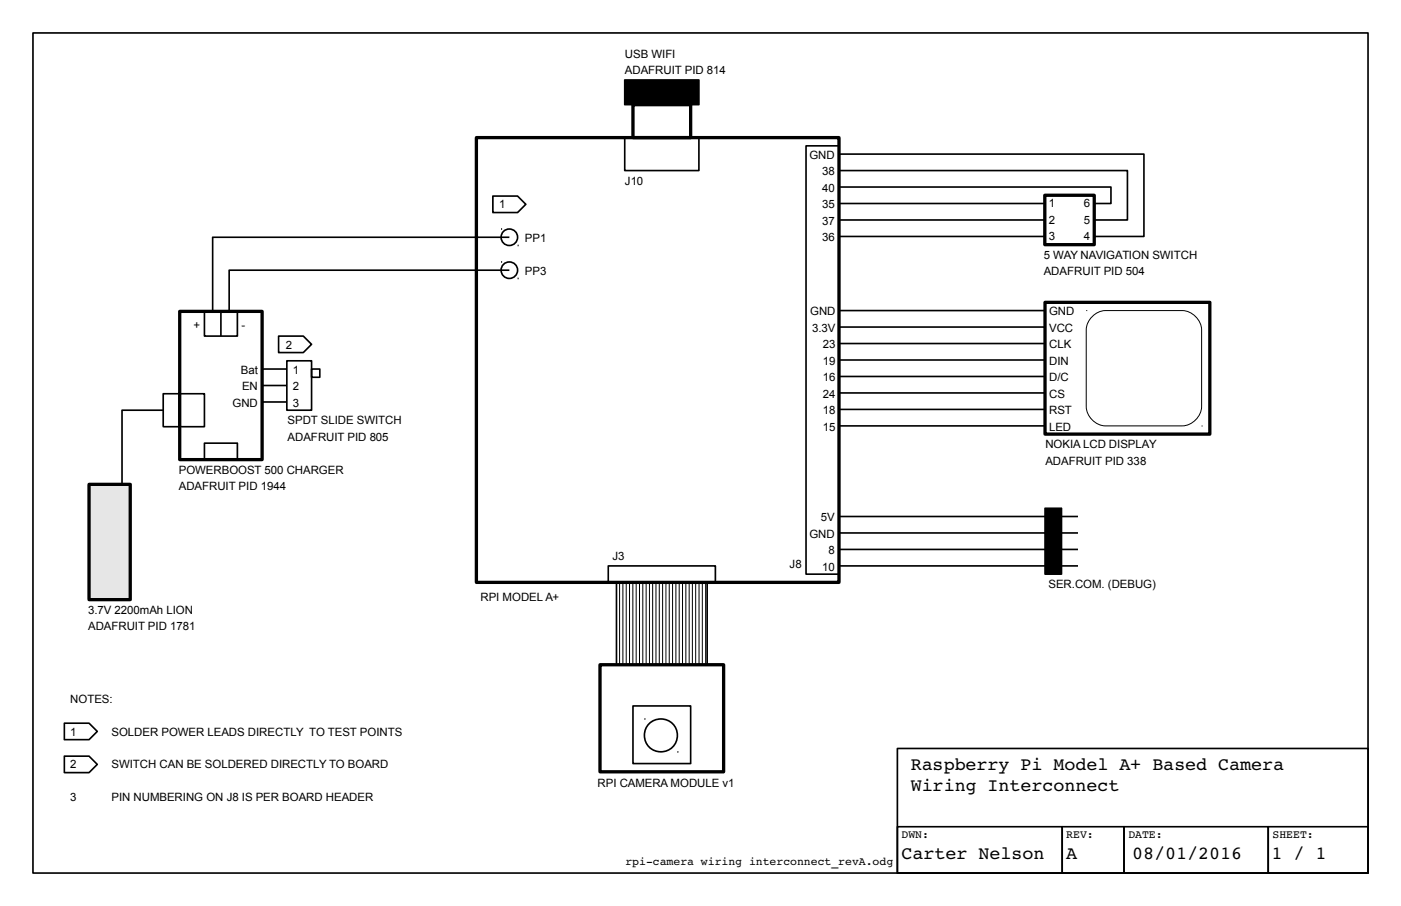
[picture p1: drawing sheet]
<svg xmlns="http://www.w3.org/2000/svg" width="432mm" height="279mm" viewBox="0 0 432 279" stroke-linecap="round" stroke-linejoin="round" font-family="sans-serif">
<g fill="none" stroke="#000" stroke-width=".51">
<path d="M10.2 10.2h411.4v259h-411.4zM192.5 24.7h22.9v7.6h-22.9zM192.5 42.4h22.9v10.2h-22.9zM248.4 45h10.2v132.1h-10.2zM258.6 57.7h83.8v5.1h-5.1M258.6 52.6h88.9v15.2h-10.2M258.6 47.5h94v25.4h-15.3M157 73.2h-91.5v22.8M258.6 62.8h63.5M258.6 67.8h63.5M258.6 72.9h63.5M63 96h10.2v7.6h-10.2z"/>
<path d="M68.1 96v7.6M157 83.3h-86.4v12.7M258.6 95.8h63.5M258.6 100.9h63.5M258.6 105.9h63.5M258.6 111h63.5M258.6 116.1h63.5M50.3 121.4h5.1v10.2h-5.1zM55.4 121.4h7.6v10.2h-7.6zM63 136.7h10.2v5h-10.2zM258.6 121.2h63.5M258.6 126.3h63.5"/>
<path d="M258.6 131.3h63.5M258.6 159.3h63.5M322.1 156.7h5.1v20.4h-5.1zM327.2 159.3h5M187.5 174.5h33v5.1h-33zM190 179.6h27.9v25.4h-27.9zM258.6 164.4h63.5M258.6 169.4h63.5M258.6 174.5h63.5M327.2 164.4h5M327.2 169.4h5M327.2 174.5h5"/>
<path d="M195.1 217.7h17.8v17.8h-17.8zM276.6 230.8h145.1v38.4h-145.1zM276.6 255h50.8v14.2h-50.8zM327.4 255h19v14.2h-19zM346.4 255h44.5v14.2h-44.5zM390.9 255h30.8v14.2h-30.8z"/>
<circle cx="157" cy="73.2" r="2.55"/>
<circle cx="157" cy="83.3" r="2.55"/>
<circle cx="203.7" cy="226.8" r="5.1"/>
</g>
<path d="M195.1 32.3h17.8v10.1h-17.8zM146.8 42.4h111.8v137.2h-111.8zM322 60.2h15.3v15.3h-15.3zM55.4 96h25.4v45.7h-25.4zM322.1 93.2h50.8v40.7h-50.8zM184.9 205h38.1v33h-38.1z" fill="none" stroke="#000" stroke-width="1" stroke-linecap="butt"/>
<g fill="none" stroke="#000" stroke-width=".31">
<path d="M334.8 95.8h.1M336.6 97.6a6 6 0 0 1 4.1-1.8h23.7a6.4 6.4 0 0 1 5.9 5.9v23.7a6.4 6.4 0 0 1-5.9 5.9h-23.7a6.3 6.3 0 0 1-5.9-5.9v-23.7a5.9 5.9 0 0 1 1.8-4.1zM370.3 131.4h.1M191 179.6v25.4M192 179.6v25.4M193 179.6v25.4M194 179.6v25.4M195.1 179.6v25.4M196.1 179.6v25.4M197.1 179.6v25.4M198.1 179.6v25.4M199.1 179.6v25.4"/>
<path d="M200.2 179.6v25.4M201.2 179.6v25.4M202.2 179.6v25.4M203.2 179.6v25.4M204.2 179.6v25.4M205.2 179.6v25.4M206.3 179.6v25.4M207.3 179.6v25.4M208.3 179.6v25.4M209.3 179.6v25.4M210.4 179.6v25.4M211.4 179.6v25.4"/>
<path d="M212.4 179.6v25.4M213.4 179.6v25.4M214.4 179.6v25.4M215.4 179.6v25.4M216.5 179.6v25.4M217.5 179.6v25.4"/>
</g>
<g fill="#000">
<path d="M192.5 24.7h22.9v7.6h-22.9z" fill-rule="evenodd"/>
<path d="M322.1 156.7h5.1v20.4h-5.1z" fill-rule="evenodd"/>
</g>
<path d="M27.4 149.4h12.7v35.5h-12.7z" fill-rule="evenodd" fill="#e6e6e6"/>
<path d="M27.4 149.4h12.7v35.5h-12.7z" fill="none" stroke="#000" stroke-width="1" stroke-linecap="butt"/>
<path d="M151.9 60.5h7.6l2.6 2.5-2.6 2.5h-7.6zM80.8 113.8h7.6M80.8 118.9h7.6M85.9 103.6h7.6l2.5 2.6-2.5 2.5h-7.6zM88.4 111.3h7.6v15.2h-7.6zM96 113.8h2.6v2.5h-2.6zM50.3 126.5h-12.7v22.9M80.8 124h7.6M19.8 223h7.6l2.6 2.6-2.6 2.5h-7.6zM19.8 233.2h7.6l2.6 2.5-2.6 2.6h-7.6z" fill="none" stroke="#000" stroke-width=".51"/>
<g font-size="5.6">
<text x="280.7" y="237.4">Raspberry Pi Model A+ Based Camera</text>
<text x="280.7" y="244">Wiring Interconnect</text>
<text x="277.8" y="265">Carter Nelson</text>
<text x="328.6" y="265">A</text>
<text x="348.9" y="265">08/01/2016</text>
<text x="391.9" y="265">1 / 1</text>
</g>
<g font-size="3.5">
<text x="192.6" y="17.8">USB WIFI</text>
<text x="192.6" y="22.9">ADAFRUIT PID 814</text>
<text x="249.4" y="49">GND</text>
<text x="192.6" y="57.2">J10</text>
<text x="253.4" y="54.1">38</text>
<text x="253.4" y="59.2">40</text>
<text x="153.9" y="64.1">1</text>
<text x="253.4" y="64.3">35</text>
<text x="323.3" y="64">1</text>
<text x="334" y="64">6</text>
<text x="253.4" y="69.4">37</text>
<text x="323.3" y="69">2</text>
<text x="334" y="69">5</text>
<text x="161.8" y="74.5">PP1</text>
<text x="253.4" y="74.4">36</text>
<text x="323.3" y="74.1">3</text>
<text x="334" y="74.1">4</text>
<text x="321.7" y="79.8">5 WAY NAVIGATION SWITCH</text>
<text x="161.8" y="84.7">PP3</text>
<text x="321.7" y="84.9">ADAFRUIT PID 504</text>
<text x="59.7" y="101.6">+</text>
<text x="74.4" y="101.6">-</text>
<text x="249.7" y="97.3">GND</text>
<text x="323.4" y="97.3">GND</text>
<text x="88.1" y="107.5">2</text>
<text x="250.3" y="102.4">3.3V</text>
<text x="253.6" y="107.5">23</text>
<text x="323.4" y="102.4">VCC</text>
<text x="323.4" y="107.5">CLK</text>
<text x="253.6" y="112.5">19</text>
<text x="323.4" y="112.5">DIN</text>
<text x="74.2" y="115.2">Bat</text>
<text x="90.2" y="115.2">1</text>
<text x="253.6" y="117.6">16</text>
<text x="323.4" y="117.6">D/C</text>
<text x="71.6" y="125.4">GND</text>
<text x="74.6" y="120.3">EN</text>
<text x="90.2" y="120.3">2</text>
<text x="90.2" y="125.4">3</text>
<text x="253.6" y="122.7">24</text>
<text x="323.4" y="122.7">CS</text>
<text x="88.7" y="130.8">SPDT SLIDE SWITCH</text>
<text x="253.6" y="127.8">18</text>
<text x="323.4" y="127.8">RST</text>
<text x="88.7" y="135.9">ADAFRUIT PID 805</text>
<text x="253.6" y="132.9">15</text>
<text x="323.4" y="132.9">LED</text>
<text x="322.2" y="138.2">NOKIA LCD DISPLAY</text>
<text x="322.2" y="143.3">ADAFRUIT PID 338</text>
<text x="55.1" y="146">POWERBOOST 500 CHARGER</text>
<text x="55.1" y="151.1">ADAFRUIT PID 1944</text>
<text x="253" y="160.7">5V</text>
<text x="249.4" y="165.8">GND</text>
<text x="188.7" y="172.7">J3</text>
<text x="255.3" y="170.9">8</text>
<text x="243.4" y="175.3">J8</text>
<text x="253.4" y="176">10</text>
<text x="148.1" y="185.2">RPI MODEL A+</text>
<text x="323.1" y="181.4">SER.COM. (DEBUG)</text>
<text x="27.2" y="189.2">3.7V 2200mAh LION</text>
<text x="27.2" y="194.3">ADAFRUIT PID 1781</text>
<text x="21.7" y="216.7">NOTES:</text>
<text x="21.7" y="226.8">1</text>
<text x="34.4" y="226.8">SOLDER POWER LEADS DIRECTLY TO TEST POINTS</text>
<text x="21.7" y="237">2</text>
<text x="34.4" y="237">SWITCH CAN BE SOLDERED DIRECTLY TO BOARD</text>
<text x="184.2" y="242.6">RPI CAMERA MODULE v1</text>
<text x="21.7" y="247.2">3</text>
<text x="34.4" y="247.2">PIN NUMBERING ON J8 IS PER BOARD HEADER</text>
<text x="277.8" y="258.5">DWN:</text>
<text x="328.6" y="258.5">REV:</text>
<text x="347.8" y="258.5">DATE:</text>
<text x="392.2" y="258.5">SHEET:</text>
<text x="192.8" y="266.7">rpi­camera wiring interconnect_revA.odg</text>
</g>
</svg>
